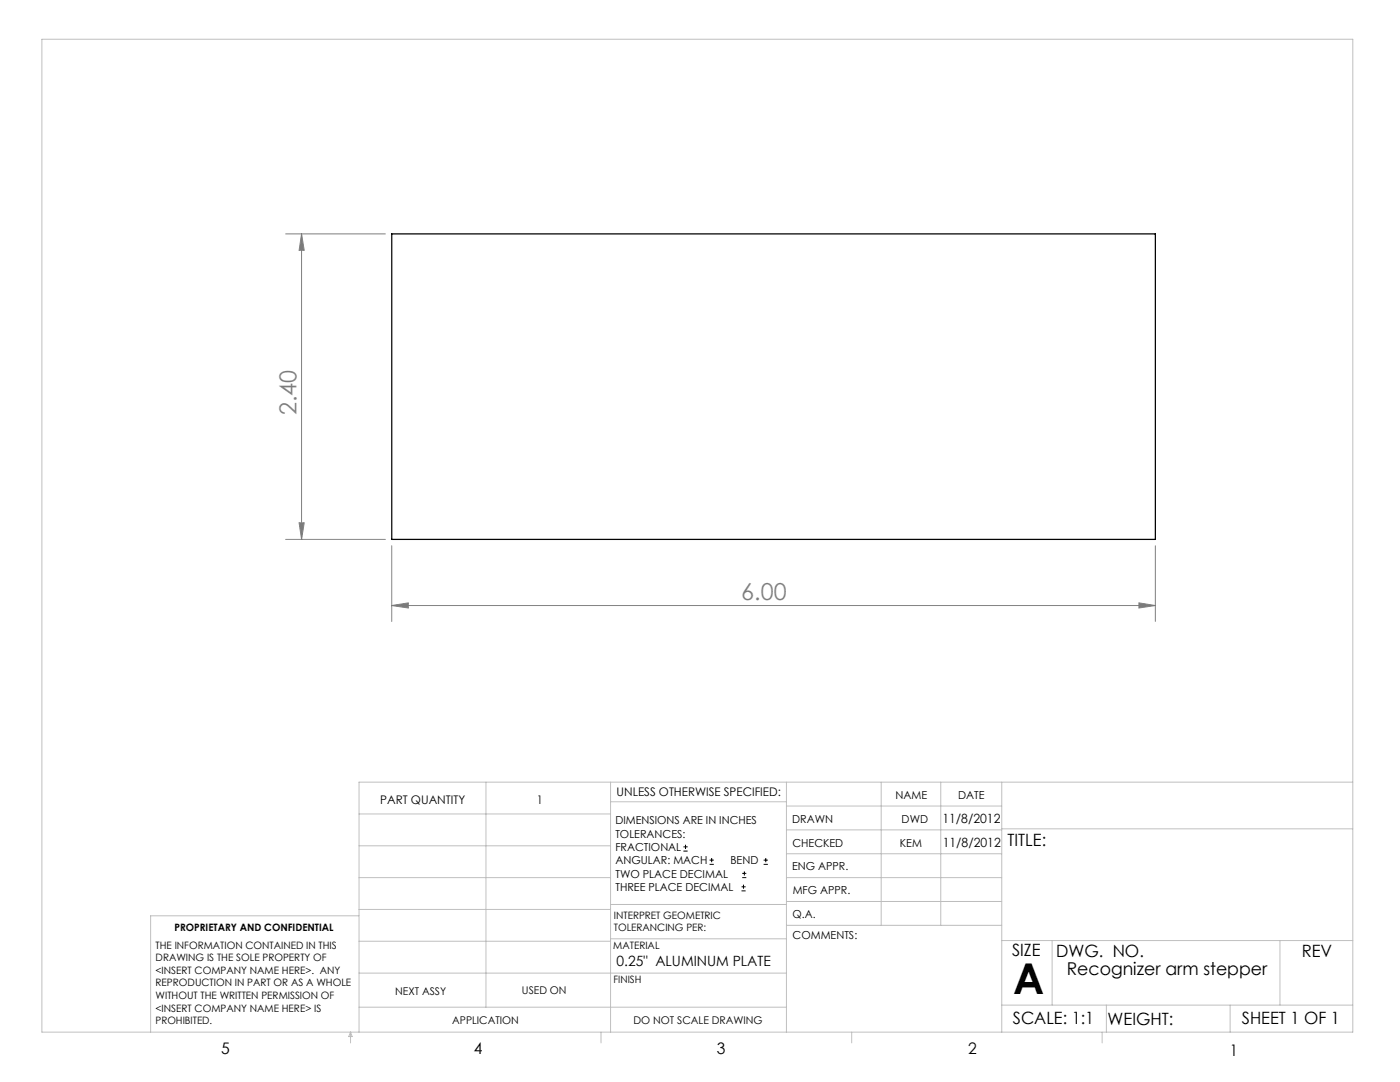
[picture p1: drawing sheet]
<svg xmlns="http://www.w3.org/2000/svg" width="279mm" height="216mm" viewBox="0 0 279 216" stroke-linecap="round" stroke-linejoin="round" font-family="sans-serif">
<g fill="none" stroke="#000" stroke-width=".2">
<path d="M136.4 169.8h.8M136.4 169h.8M136.8 168.6v.8M141.6 172.5h.9M141.6 171.6h.9M142 171.2v.8M148 177.8h.8M148 177h.8M148.1 175.1h.8M148.1 174.3h.8M148.4 176.5v.8M148.6 173.9v.8"/>
<path d="M152.4 172.5h.8M152.4 171.6h.8M152.8 171.2v.8"/>
</g>
<path d="M57 46.7h19.9M60.2 46.7v60.9M60.2 46.7l.5 3.3h-1zM57 107.6h19.9M59.7 104.3h1l-.5 3.3zM78.2 108.9v15.1M230.6 108.9v15.1M78.2 120.8l3.3-.5v1zM78.2 120.8h152.4M227.3 120.3l3.3 .5-3.3 .5z" fill="none" stroke="#808080" stroke-width=".2"/>
<g fill="none" stroke="#c0c0c0" stroke-width=".2">
<path d="M8.4 7.8h261.6v198.2h-261.6zM97 156.1v44.9M121.8 156.1v49.9M121.8 160h35.2M157 156.1v49.9M175.9 156.1v28.5M187.7 156.1v28.5M199.9 156.1v49.9M270 156.1h-198.4v49.9M71.6 175.1h50.2M71.6 168.8h50.2M71.6 162.4h50.2"/>
<path d="M157 170.4h42.9M157 165.6h42.9M157 160.8h42.9M157 175.1h42.9M157 179.9h42.9M199.9 165.4h70.1M71.6 194.2h85.4M71.6 187.8h50.2M71.6 181.5h50.2M71.6 182.7h-41.5v23.3M121.8 187.3h35.2M121.8 180.5h35.2"/>
<path d="M157 184.6h42.9M199.9 187.7h70.1M210 187.7v12.9M255.4 187.7v12.9M70 206v2.1M70 206l.3 .8h-.7zM71.6 201h85.4M119.9 206v2.1M170 206v2.1M199.9 200.6h70.1M220 206v2.1M220.8 200.6v5.4"/>
<path d="M245.5 200.6v5.4"/>
</g>
<g fill="#808080">
<path d="M78.2 120.8l3.3-.5v1zM227.3 120.3l3.3 .5-3.3 .5z"/>
<path d="M60.2 46.7l.5 3.3h-1zM59.7 104.3h1l-.5 3.3z"/>
</g>
<path d="M78.2 46.7h152.4v60.9h-152.4z" fill="none" stroke="#000" stroke-width=".25"/>
<text font-size="8.5" x="202.2" y="198.3">A</text>
<g font-size="4.7" fill="#808080">
<text x="59.2" y="82.8" transform="rotate(-90 59.2 82.8)">2.40</text>
<text x="147.9" y="119.8">6.00</text>
</g>
<text font-size="3.5" x="212.9" y="194.6">Recognizer arm stepper</text>
<g font-size="3.4">
<text x="201.1" y="168.8">TITLE:</text>
<text x="202" y="190.8">SIZE</text>
<text x="210.8" y="190.9">DWG. NO.</text>
<text x="259.8" y="191">REV</text>
<text x="202.1" y="204.4">SCALE: 1:1</text>
<text x="221" y="204.5">WEIGHT:</text>
<text x="247.8" y="204.4">SHEET 1 OF 1</text>
</g>
<g font-size="3.2">
<text x="44.2" y="210.4">5</text>
<text x="94.6" y="210.3">4</text>
<text x="143.1" y="210.4">3</text>
<text x="193.2" y="210.3">2</text>
<text x="245.4" y="210.6">1</text>
</g>
<text font-size="2.8" x="123.1" y="192.7">0.25&quot; ALUMINUM PLATE</text>
<g font-size="2.5">
<text x="188.1" y="164.2">11/8/2012</text>
<text x="188.1" y="169">11/8/2012</text>
</g>
<g font-size="2.4">
<text x="75.9" y="160.4">PART QUANTITY</text>
<text x="107.1" y="160.4">1</text>
<text x="123.1" y="158.9">UNLESS OTHERWISE SPECIFIED:</text>
</g>
<g font-size="2.2">
<text x="178.7" y="159.4">NAME</text>
<text x="191.2" y="159.4">DATE</text>
<text x="122.8" y="164.5">DIMENSIONS ARE IN INCHES</text>
<text x="122.8" y="167.1">TOLERANCES:</text>
<text x="158.1" y="164.2">DRAWN</text>
<text x="179.9" y="164.2">DWD</text>
<text x="122.8" y="169.8">FRACTIONAL</text>
<text x="122.8" y="172.5">ANGULAR: MACH</text>
<text x="145.8" y="172.5">BEND</text>
<text x="158.1" y="173.7">ENG APPR.</text>
<text x="158.2" y="169.1">CHECKED</text>
<text x="179.6" y="169">KEM</text>
<text x="122.8" y="175.1">TWO PLACE DECIMAL</text>
<text x="122.8" y="177.8">THREE PLACE DECIMAL</text>
<text x="158.2" y="178.4">MFG APPR.</text>
<text x="158.2" y="183.2">Q.A.</text>
<text x="158.2" y="187.4">COMMENTS:</text>
</g>
<g font-size="2.1">
<text x="78.8" y="198.5">NEXT ASSY</text>
<text x="104.2" y="198.4">USED ON</text>
<text x="90.2" y="204.3">APPLICATION</text>
<text x="126.4" y="204.3">DO NOT SCALE DRAWING</text>
</g>
<g font-size="2">
<text x="34.8" y="185.7">PROPRIETARY AND CONFIDENTIAL</text>
<text x="122.5" y="183.3">INTERPRET GEOMETRIC</text>
<text x="122.5" y="185.9">TOLERANCING PER:</text>
<text x="31.1" y="189.3">THE INFORMATION CONTAINED IN THIS</text>
<text x="31.1" y="191.8">DRAWING IS THE SOLE PROPERTY OF</text>
<text x="122.4" y="189.4">MATERIAL</text>
<text x="31.1" y="194.3">&lt;INSERT COMPANY NAME HERE&gt;. ANY</text>
<text x="31.1" y="196.8">REPRODUCTION IN PART OR AS A WHOLE</text>
<text x="122.4" y="196.2">FINISH</text>
<text x="31.1" y="199.4">WITHOUT THE WRITTEN PERMISSION OF</text>
<text x="31.1" y="201.9">&lt;INSERT COMPANY NAME HERE&gt; IS</text>
<text x="31.1" y="204.4">PROHIBITED.</text>
</g>
</svg>
